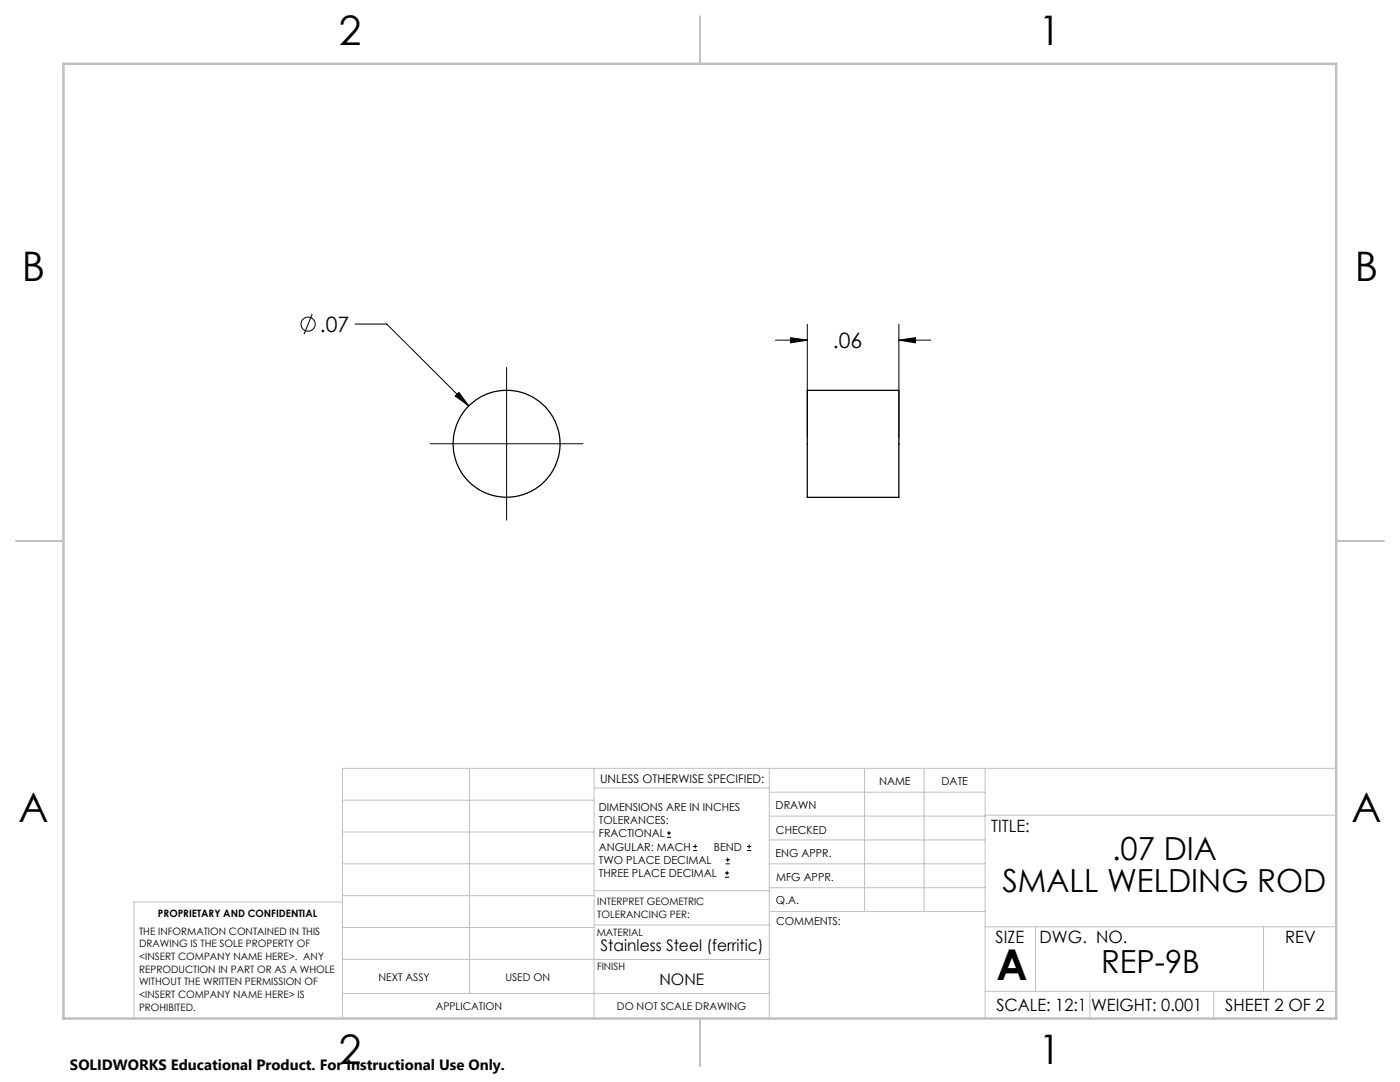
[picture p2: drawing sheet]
<svg xmlns="http://www.w3.org/2000/svg" width="279mm" height="216mm" viewBox="0 0 279 216" stroke-linecap="round" stroke-linejoin="round" font-family="sans-serif">
<g fill="none" stroke="#000" stroke-width=".25">
<path d="M161.1 77.9h18.3v21.3h-18.3z"/>
<circle cx="101.1" cy="88.5" r="10.7"/>
</g>
<g fill="none" stroke="#000" stroke-width=".2">
<path d="M62.3 62.7l-1.6 4M70.8 64.7h6.4l16.4 16.3M90.8 79l.8-.7 2 2.7zM101.1 73.3v30.5M154.8 67.9h6.3M157.8 67.4l3.3 .5-3.3 .5zM161.1 64.7v22.6M179.4 67.9l3.3-.5v1zM179.4 64.7v22.6M179.4 67.9h6.3M85.9 88.5h30.4M133.1 167.1h.8"/>
<path d="M133.1 166.2h.8M133.5 165.8v.9M138.3 169.7h.8M138.3 168.9h.8M138.7 168.5v.8M144.7 175h.8M144.7 174.2h.8M144.8 172.4h.9M144.8 171.6h.9M145.1 173.8v.8M145.2 171.1v.9M149.1 169.7h.8"/>
<path d="M149.1 168.9h.8M149.5 168.5v.8"/>
<circle cx="61.5" cy="64.7" r="1.41"/>
</g>
<g fill="none" stroke="#c0c0c0" stroke-width=".2">
<path d="M68.3 159.7h50.3M93.7 153.3v44.9M118.6 153.3v49.9M118.6 157.2h34.9M153.5 153.3v49.9M153.5 158.1h43.1M172.5 153.3v28.6M184.4 153.3v28.6M196.6 153.3v49.9M266.7 153.3h-198.4v49.9M68.3 178.7h50.3M68.3 172.4h50.3"/>
<path d="M68.3 166h50.3M68.3 180h-41.6v23.2M118.6 177.7h35M153.5 167.6h43.1M153.5 162.8h43.1M153.5 172.4h43.1M153.5 177.1h43.1M196.6 162.7h70.1M68.3 198.2h85.2M68.3 191.4l85.2 .1M68.3 185.1h50.3M118.6 184.6h35"/>
<path d="M153.6 181.9h43M196.6 197.8h70.1M196.6 184.9h70.1M206.7 184.9v12.9M217.5 197.8v5.4M242.2 197.8v5.4M252.2 184.9v12.9"/>
</g>
<path d="M139.7 3.2v9.5M3.1 107.9h9.6M266.7 107.9h9.5M139.7 203.2v9.6" fill="none" stroke="#c0c0c0" stroke-width=".25"/>
<path d="M12.7 12.7h254v190.5h-254z" fill="none" stroke="#c0c0c0" stroke-width=".5"/>
<path d="M90.8 79l2.8 2-2-2.7zM179.4 67.9l3.3-.5v1zM157.8 67.4l3.3 .5-3.3 .5z" fill="#000"/>
<text font-size="8.5" x="198.9" y="195.5">A</text>
<g font-size="8.1">
<text x="67.6" y="8.9">2</text>
<text x="207.3" y="8.9">1</text>
<text x="4.4" y="56.2">B</text>
<text x="270.4" y="56.2">B</text>
<text x="3.7" y="164.1">A</text>
<text x="269.7" y="164.1">A</text>
<text x="67.6" y="212.4">2</text>
<text x="207.3" y="212.4">1</text>
</g>
<g font-size="6.3">
<text x="221.9" y="171.7">.07 DIA</text>
<text x="200.1" y="178.1">SMALL WELDING ROD</text>
<text x="219.8" y="194.1">REP-9B</text>
</g>
<g font-size="4.2">
<text x="63.8" y="66.2">.07</text>
<text x="166.2" y="69.5">.06</text>
</g>
<g font-size="3.4">
<text x="197.8" y="166">TITLE:</text>
<text x="198.7" y="188.1">SIZE</text>
<text x="207.5" y="188.1">DWG. NO.</text>
<text x="256.5" y="188.2">REV</text>
<text x="198.8" y="201.7">SCALE: 12:1</text>
<text x="217.7" y="201.8">WEIGHT: 0.001</text>
<text x="244.5" y="201.7">SHEET 2 OF 2</text>
</g>
<g font-size="3.2">
<text x="119.9" y="189.8">Stainless Steel (ferritic)</text>
<text x="131.6" y="196.6">NONE</text>
</g>
<text font-size="3" x="14" y="213.5">SOLIDWORKS Educational Product. For Instructional Use Only.</text>
<text font-size="2.4" x="119.8" y="156.2">UNLESS OTHERWISE SPECIFIED:</text>
<g font-size="2.2">
<text x="119.5" y="161.8">DIMENSIONS ARE IN INCHES</text>
<text x="154.8" y="161.4">DRAWN</text>
<text x="175.4" y="156.6">NAME</text>
<text x="187.9" y="156.7">DATE</text>
<text x="119.5" y="164.4">TOLERANCES:</text>
<text x="119.5" y="167.1">FRACTIONAL</text>
<text x="154.9" y="166.3">CHECKED</text>
<text x="119.5" y="169.7">ANGULAR: MACH</text>
<text x="119.5" y="172.4">TWO PLACE DECIMAL</text>
<text x="142.5" y="169.7">BEND</text>
<text x="154.8" y="171">ENG APPR.</text>
<text x="119.5" y="175">THREE PLACE DECIMAL</text>
<text x="154.9" y="175.7">MFG APPR.</text>
<text x="154.9" y="180.4">Q.A.</text>
<text x="154.9" y="184.6">COMMENTS:</text>
</g>
<g font-size="2.1">
<text x="75.5" y="195.7">NEXT ASSY</text>
<text x="100.9" y="195.7">USED ON</text>
<text x="86.9" y="201.5">APPLICATION</text>
<text x="123.1" y="201.6">DO NOT SCALE DRAWING</text>
</g>
<g font-size="2">
<text x="31.5" y="182.9">PROPRIETARY AND CONFIDENTIAL</text>
<text x="119.2" y="180.6">INTERPRET GEOMETRIC</text>
<text x="119.2" y="183.1">TOLERANCING PER:</text>
<text x="27.8" y="186.5">THE INFORMATION CONTAINED IN THIS</text>
<text x="27.8" y="189">DRAWING IS THE SOLE PROPERTY OF</text>
<text x="27.8" y="191.6">&lt;INSERT COMPANY NAME HERE&gt;. ANY</text>
<text x="119.1" y="186.7">MATERIAL</text>
<text x="27.8" y="194.1">REPRODUCTION IN PART OR AS A WHOLE</text>
<text x="27.8" y="196.6">WITHOUT THE WRITTEN PERMISSION OF</text>
<text x="119.1" y="193.5">FINISH</text>
<text x="27.8" y="199.1">&lt;INSERT COMPANY NAME HERE&gt; IS</text>
<text x="27.8" y="201.7">PROHIBITED.</text>
</g>
</svg>
